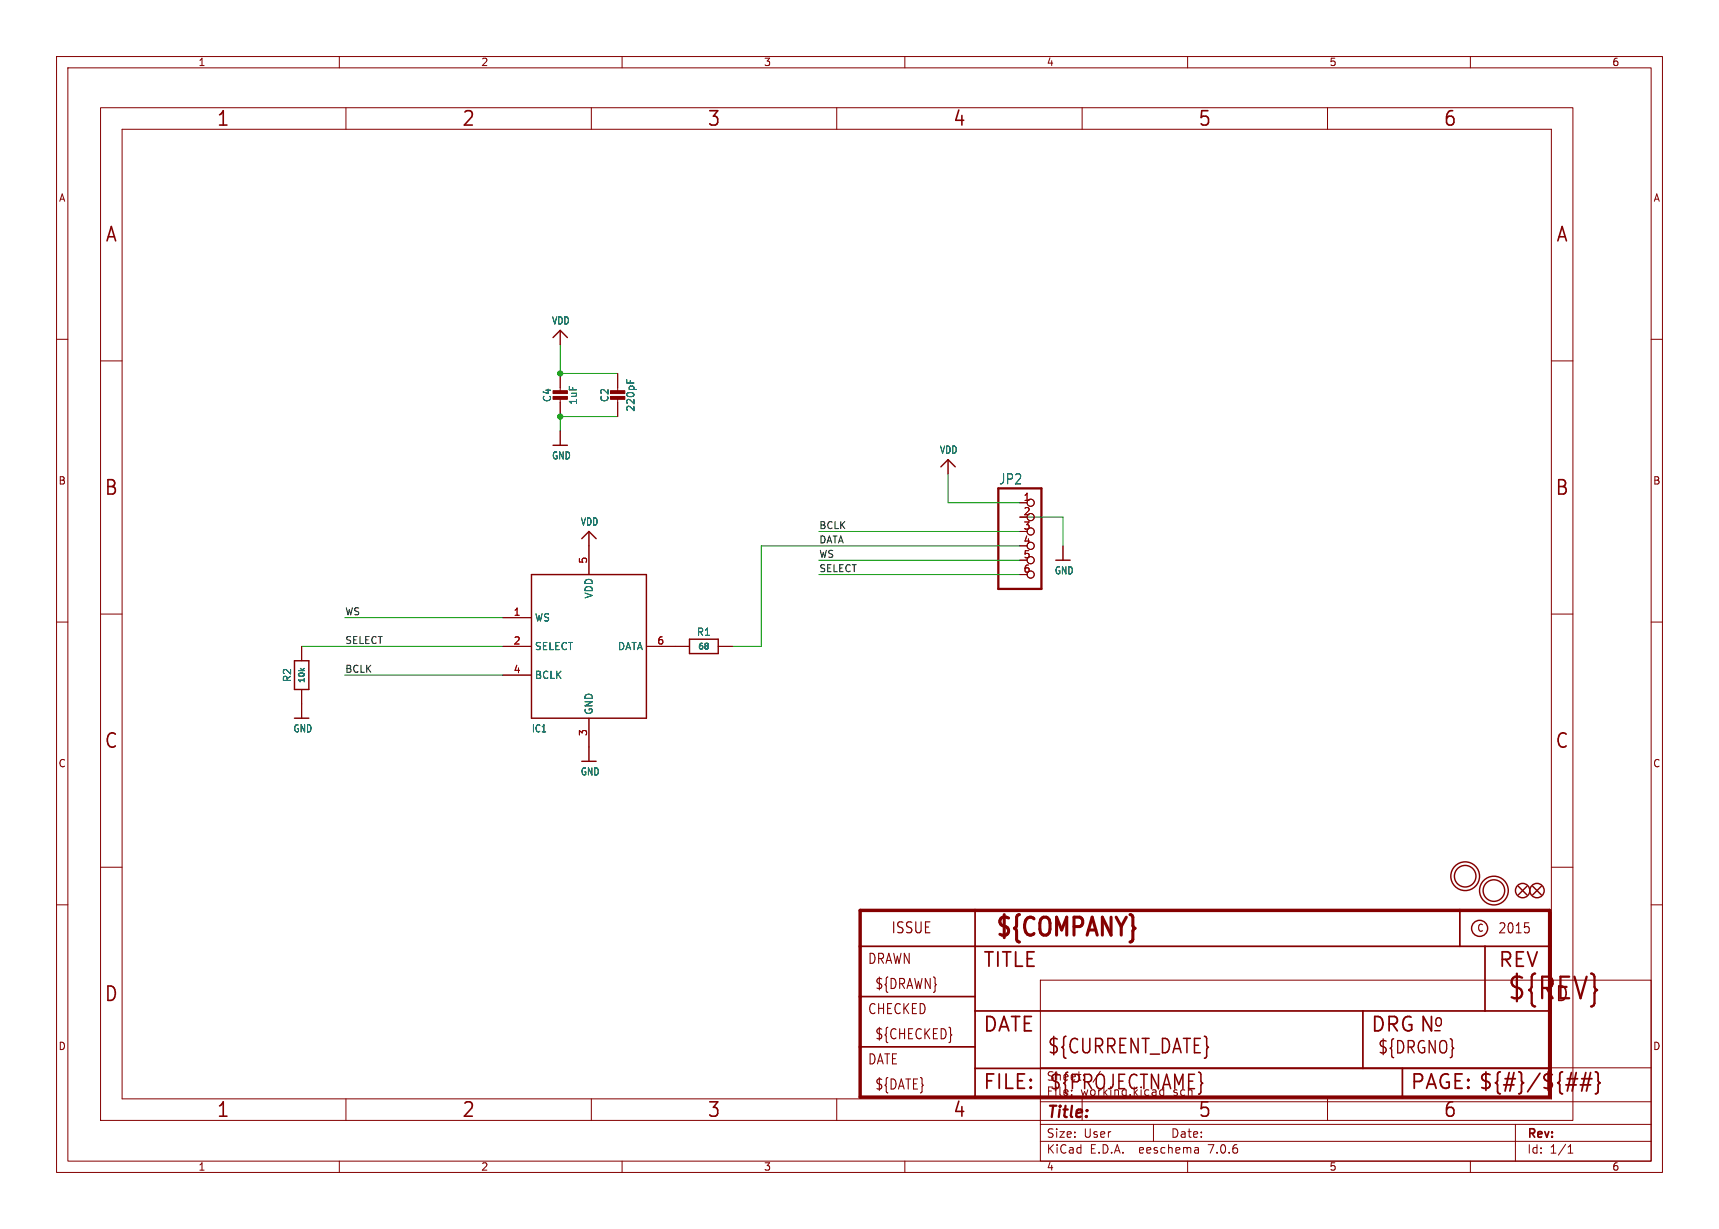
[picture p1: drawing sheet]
<svg xmlns="http://www.w3.org/2000/svg" width="304mm" height="217mm" viewBox="0 0 304 217" stroke-linecap="round" stroke-linejoin="round" font-family="sans-serif">
<g fill="none" stroke="#840000" stroke-width=".18">
<path d="M10 10h284v197.3h-284zM12 12h280v193.3h-280zM17.8 19h260.3v179.1h-260.3zM60 10v2M61.2 19v3.9M104.6 19v3.9M110 10v2M148 19v3.9M160 10v2M191.3 19v3.9M210 10v2M234.7 19v3.9"/>
<path d="M260 10v2M21.6 22.9h252.7v171.4h-252.7zM10 60h2M99.1 58.4v2.6M292 60h2M17.8 63.8h3.8M99.1 66v3.3M99.1 70.4v3.3M99.1 76.2v2.5M109.2 66v3.3M109.2 70.4v3.3M274.3 63.8h3.8"/>
<path d="M104.1 94v7.6M167.6 81.3v2.5M180.3 88.9h1.3M180.3 94h1.3M180.3 99.1h1.3M188 96.5v2.6M10 110h2M17.8 108.6h3.8M53.3 114.3v2.5M88.9 109.2h5.1M88.9 114.3h5.1M88.9 119.4h5.1"/>
<path d="M114.3 114.3h7.6M127 114.3h2.5M180.3 101.6h1.3M274.3 108.6h3.8M292 110h2M53.3 121.9v5.1M104.1 127v7.6M10 160h2M17.8 153.4h3.8M274.3 153.4h3.8M292 160h2M184 173.3h108v32h-108z"/>
<path d="M61.2 194.3v3.8M104.6 194.3v3.8M148 194.3v3.8M184 198.8h108M184 194.8h108M184 188.8h108M191.3 194.3v3.8M204 198.8v3M234.7 194.3v3.8M268 198.8v6.5M60 205.3v2M110 205.3v2"/>
<path d="M160 205.3v2M184 201.8h108M210 205.3v2M211.8 203l.1 .9M211.9 203.8l-.1 .1M211.9 203.3h-.1M260 205.3v2M277.3 203.9h.8M277.3 202.8l.4-.4v1.5"/>
<circle cx="182.2" cy="94" r=".63"/>
<circle cx="182.2" cy="88.9" r=".63"/>
<circle cx="182.2" cy="99.1" r=".63"/>
<circle cx="182.2" cy="91.4" r=".63"/>
<circle cx="182.2" cy="96.5" r=".63"/>
<circle cx="182.2" cy="101.6" r=".63"/>
</g>
<g fill="none" stroke="#840000" stroke-width=".25">
<path d="M97.8 59.7l1.3-1.3 1.2 1.3M97.8 78.7h2.5M102.9 95.2l1.2-1.2 1.3 1.2M166.4 82.5l1.2-1.2 1.3 1.2M186.7 99.1h2.5M52.1 116.8h2.5v5.1h-2.5zM94 101.6h20.3v25.4h-20.3zM121.9 113h5.1v2.6h-5.1zM52.1 127h2.5M102.9 134.6h2.5M268.5 156.7l1.5 1.5M270 156.7l-1.5 1.5"/>
<path d="M271 156.7l1.5 1.5M272.5 156.7l-1.5 1.5"/>
<circle cx="259.1" cy="154.9" r="2.54"/>
<circle cx="259.1" cy="154.9" r="1.9"/>
<circle cx="264.2" cy="157.5" r="2.54"/>
<circle cx="264.2" cy="157.5" r="1.9"/>
<circle cx="269.2" cy="157.5" r="1.27"/>
<circle cx="271.8" cy="157.5" r="1.27"/>
<circle cx="261.6" cy="164.2" r="1.42"/>
</g>
<path d="M176.5 86.4h7.6v17.7h-7.6z" fill="none" stroke="#840000" stroke-width=".41"/>
<path d="M152.1 161h121.9v33h-121.9z" fill="none" stroke="#840000" stroke-width=".61"/>
<path d="M152.1 176.2h20.3M152.1 167.3h121.9M172.4 161v33M172.4 178.8h101.6M241 178.8v10.1M258.1 161v6.3M262.6 167.3v11.5M152.1 185.1h20.3M172.4 188.9h101.6M248 188.9v5.1" fill="none" stroke="#840000" stroke-width=".3"/>
<path d="M276.9 191.8h1.8M277.1 190.8h1.9M278.7 189.7l-.7 3.2M279.4 191.8h1.9M279.7 190.8h1.8M280.4 189.7l-.7 3.2M281.3 189.7l-.8 3.2M282.1 189.5l.4 .2 .1 .2v1.2l.3 .4-.3 .3v1.2l-.1 .3-.4 .1" fill="none" stroke="#840000" stroke-width=".32"/>
<path d="M269.6 163.2h.7M270.3 163.9a.72 .72 0 0 1 0 .9v.1M168.2 182.9l.1 .1-.1 .1" fill="none" stroke="#840000" stroke-width=".19"/>
<g fill="#840000" stroke="#840000" stroke-width=".18">
<path d="M107.9 70.1h2.6v.5h-2.6z"/>
<path d="M107.9 69.1h2.6v.5h-2.6z"/>
<path d="M97.8 70.1h2.5v.5h-2.5z"/>
<path d="M97.8 69.1h2.5v.5h-2.5z"/>
</g>
<path d="M110.8 67.1v.6M111.4 67.3v.4" fill="none" stroke="#006464" stroke-width=".18"/>
<path d="M99.1 61v5h10.1M109.2 73.7h-10.1v2.5M144.8 99.1h35.5M144.8 94h35.5M167.6 83.8v5.1h12.7M180.3 96.5h-45.7v17.8h-5.1M180.3 91.4h7.7v5.1M53.3 114.3h35.6M61 119.4h27.9M61 109.2h27.9M144.8 101.6h35.5" fill="none" stroke="#009600" stroke-width=".18"/>
<g fill="#009600" stroke="#009600" stroke-width=".18">
<circle cx="99.1" cy="73.7" r=".46"/>
<circle cx="99.1" cy="66" r=".46"/>
</g>
<text font-size="5.3" fill="#840000" x="266.4" y="177.3">${REV}</text>
<text font-size="4.4" fill="#840000" x="175.7" y="166.3">${COMPANY}</text>
<g font-size="3.5" fill="#840000">
<text x="38.2" y="22.7">1</text>
<text x="81.6" y="22.7">2</text>
<text x="125" y="22.7">3</text>
<text x="168.4" y="22.7">4</text>
<text x="211.8" y="22.7">5</text>
<text x="255.1" y="22.7">6</text>
<text x="18.5" y="43.1">A</text>
<text x="275" y="43.1">A</text>
<text x="18.3" y="87.9">B</text>
<text x="274.9" y="87.9">B</text>
<text x="18.3" y="132.7">C</text>
<text x="274.9" y="132.7">C</text>
<text x="173.7" y="171.4">TITLE</text>
<text x="264.8" y="171.4">REV</text>
<text x="18.3" y="177.4">D</text>
<text x="274.9" y="177.4">D</text>
<text x="173.7" y="182.9">DATE</text>
<text x="242.3" y="182.9">DRG N</text>
<text x="185.1" y="186.7">${CURRENT_DATE}</text>
<text x="38.2" y="197.9">1</text>
<text x="81.6" y="197.9">2</text>
<text x="125" y="197.9">3</text>
<text x="168.4" y="197.9">4</text>
<text x="173.7" y="193">FILE:</text>
<text x="185.4" y="193">${PROJECTNAME}</text>
<text x="211.8" y="197.9">5</text>
<text x="249.3" y="193">PAGE: ${#}/${##}</text>
<text x="255.1" y="197.9">6</text>
</g>
<g font-size="3" fill="#840000">
<text x="253.4" y="181.9">o</text>
<text x="243.5" y="186.6">${DRGNO}</text>
</g>
<text font-size="2.8" fill="#840000" x="185" y="198.2">Title:</text>
<text font-size="2.7" fill="#840000" x="157.5" y="165.3">ISSUE</text>
<text font-size="2.5" fill="#006464" x="176.6" y="85.9">JP2</text>
<g font-size="2.5" fill="#840000">
<text x="264.8" y="165.3">2015</text>
<text x="153.4" y="170.7">DRAWN</text>
<text x="153.4" y="179.6">CHECKED</text>
<text x="154.6" y="175.2">${DRAWN}</text>
<text x="154.6" y="184">${CHECKED}</text>
<text x="153.4" y="188.5">DATE</text>
<text x="154.6" y="192.9">${DATE}</text>
</g>
<g font-size="2.1" fill="#840000">
<text x="185" y="191.3">Sheet:</text>
<text x="193.2" y="191.3">/</text>
<text x="185" y="194">File:</text>
<text x="191" y="194">working.kicad_sch</text>
<text x="185" y="201.4">Size:</text>
<text x="191.6" y="201.4">User</text>
<text x="207" y="201.4">Date:</text>
<text x="270" y="201.6">Rev:</text>
<text x="185" y="204.2">KiCad</text>
<text x="192.7" y="204.2">E.D.A.</text>
<text x="201.6" y="204.2">eeschema</text>
<text x="213.9" y="204.2">7.0.6</text>
<text x="270" y="204.2">Id:</text>
<text x="274" y="204.2">1/1</text>
</g>
<g font-size="1.8" fill="#840000">
<text x="35" y="11.9">1</text>
<text x="85" y="11.9">2</text>
<text x="135" y="11.9">3</text>
<text x="185" y="11.9">4</text>
<text x="235" y="11.9">5</text>
<text x="285" y="11.9">6</text>
<text x="10.3" y="35.9">A</text>
<text x="292.3" y="35.9">A</text>
<text x="10.3" y="85.9">B</text>
<text x="292.2" y="85.9">B</text>
<text x="10.3" y="135.9">C</text>
<text x="292.2" y="135.9">C</text>
<text x="261.1" y="165">C</text>
<text x="10.3" y="185.9">D</text>
<text x="292.2" y="185.9">D</text>
<text x="35" y="207.2">1</text>
<text x="85" y="207.2">2</text>
<text x="135" y="207.2">3</text>
<text x="185" y="207.2">4</text>
<text x="235" y="207.2">5</text>
<text x="285" y="207.2">6</text>
</g>
<g font-size="1.8" fill="#006464">
<text x="97.5" y="57.6">VDD</text>
<text x="97.6" y="71.2" transform="rotate(-90 97.6 71.2)">C4</text>
<text x="102.2" y="71.7" transform="rotate(-90 102.2 71.7)">1uF</text>
<text x="107.8" y="71.2" transform="rotate(-90 107.8 71.2)">C2</text>
<text x="112.4" y="72.9" transform="rotate(-90 112.4 72.9)">220pF</text>
<text x="97.5" y="81.4">GND</text>
<text x="166.1" y="80.4">VDD</text>
<text x="102.6" y="93.1">VDD</text>
<text x="186.4" y="101.8">GND</text>
<text x="105" y="105.9" transform="rotate(-90 105 105.9)">VDD</text>
<text x="94.5" y="110.1">WS</text>
<text x="123.1" y="112.6">R1</text>
<text x="94.5" y="115.2">SELECT</text>
<text x="109.2" y="115.2">DATA</text>
<text x="51.7" y="120.7" transform="rotate(-90 51.7 120.7)">R2</text>
<text x="94.5" y="120.2">BCLK</text>
<text x="51.8" y="129.7">GND</text>
<text x="94" y="129.7">IC1</text>
<text x="105" y="126.5" transform="rotate(-90 105 126.5)">GND</text>
<text x="102.6" y="137.3">GND</text>
</g>
<g font-size="1.8" fill="#a90000">
<text x="180.9" y="88.6">1</text>
<text x="180.9" y="91.2">2</text>
<text x="180.9" y="93.7">3</text>
<text x="103.9" y="99.8" transform="rotate(-90 103.9 99.8)">5</text>
<text x="180.9" y="96.3">4</text>
<text x="180.9" y="98.8">5</text>
<text x="180.9" y="101.3">6</text>
<text x="90.7" y="109">1</text>
<text x="90.7" y="114">2</text>
<text x="90.7" y="119.1">4</text>
<text x="116.1" y="114">6</text>
<text x="103.9" y="130.2" transform="rotate(-90 103.9 130.2)">3</text>
</g>
<g font-size="1.7" fill="#0f0f0f">
<text x="144.8" y="93.6">BCLK</text>
<text x="144.8" y="101.3">SELECT</text>
<text x="144.8" y="96.2">DATA</text>
<text x="144.8" y="98.7">WS</text>
<text x="61" y="108.9">WS</text>
<text x="61" y="114">SELECT</text>
<text x="61" y="119">BCLK</text>
</g>
<g font-size="1.4" fill="#006464">
<text x="123.3" y="115.1">68</text>
<text x="54.2" y="121" transform="rotate(-90 54.2 121)">10k</text>
</g>
</svg>
